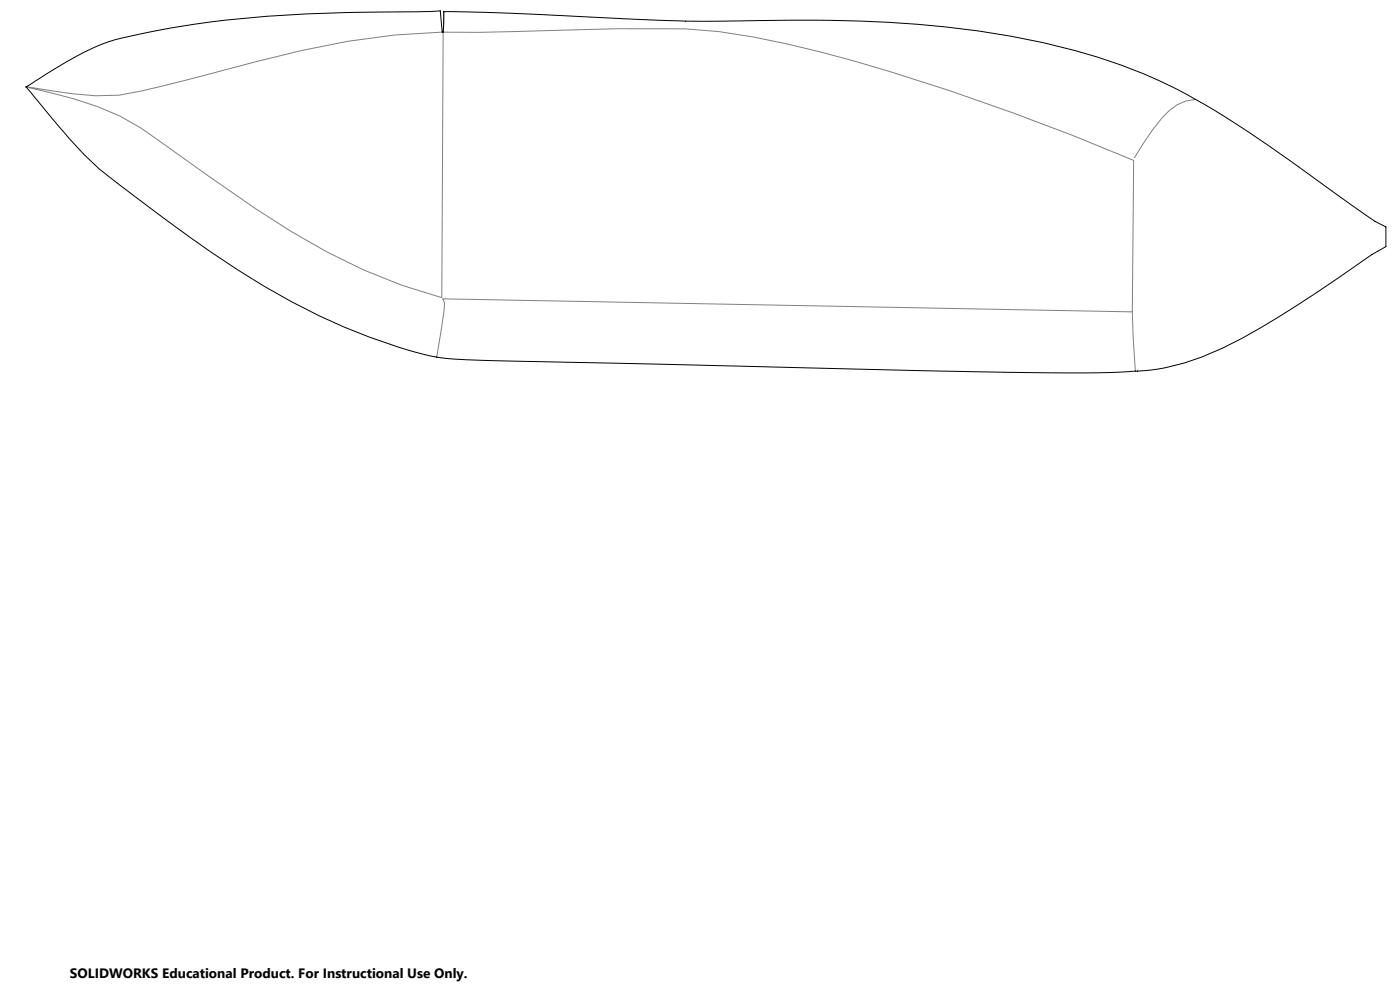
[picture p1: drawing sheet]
<svg xmlns="http://www.w3.org/2000/svg" width="841mm" height="594mm" viewBox="0 0 841 594" stroke-linecap="round" stroke-linejoin="round" font-family="sans-serif">
<path d="M266 19a467 467 0 0 0-113 18l-68 18a127 127 0 0 1-55-1l-14-2M266 19l-1 160a336 336 0 0 1-90-40 1982 1982 0 0 1-90-62 173 173 0 0 0-55-21l-14-4M266 19h22l83-2h40a451 451 0 0 1 102 20 1457 1457 0 0 1 168 59l-1 91M267 7l-1 12M718 60a27 27 0 0 0-20 11l-6 7-11 17M680 187l-414-8a12 12 0 0 1 1 9l-5 26M680 187l2 36" fill="none" stroke="#808080" stroke-width=".6"/>
<path d="M16 52l8-5a162 162 0 0 1 49-24l10-2a620 620 0 0 1 130-14h51l2 12 1-12 40 1 59 3a1355 1355 0 0 0 117 1 685 685 0 0 1 144 14 298 298 0 0 1 91 34l3 1a573 573 0 0 1 57 37l41 30 7 5 7 3v12l-9 5a971 971 0 0 1-78 50 139 139 0 0 1-58 20 753 753 0 0 1-82 1l-258-6a1002 1002 0 0 1-86-4l-6-1a363 363 0 0 1-113-51l-27-18-34-25a231 231 0 0 1-55-53zM16 52h.1" fill="none" stroke="#000" stroke-width=".6"/>
<text font-size="8.2" x="42" y="587">SOLIDWORKS Educational Product. For Instructional Use Only.</text>
</svg>
